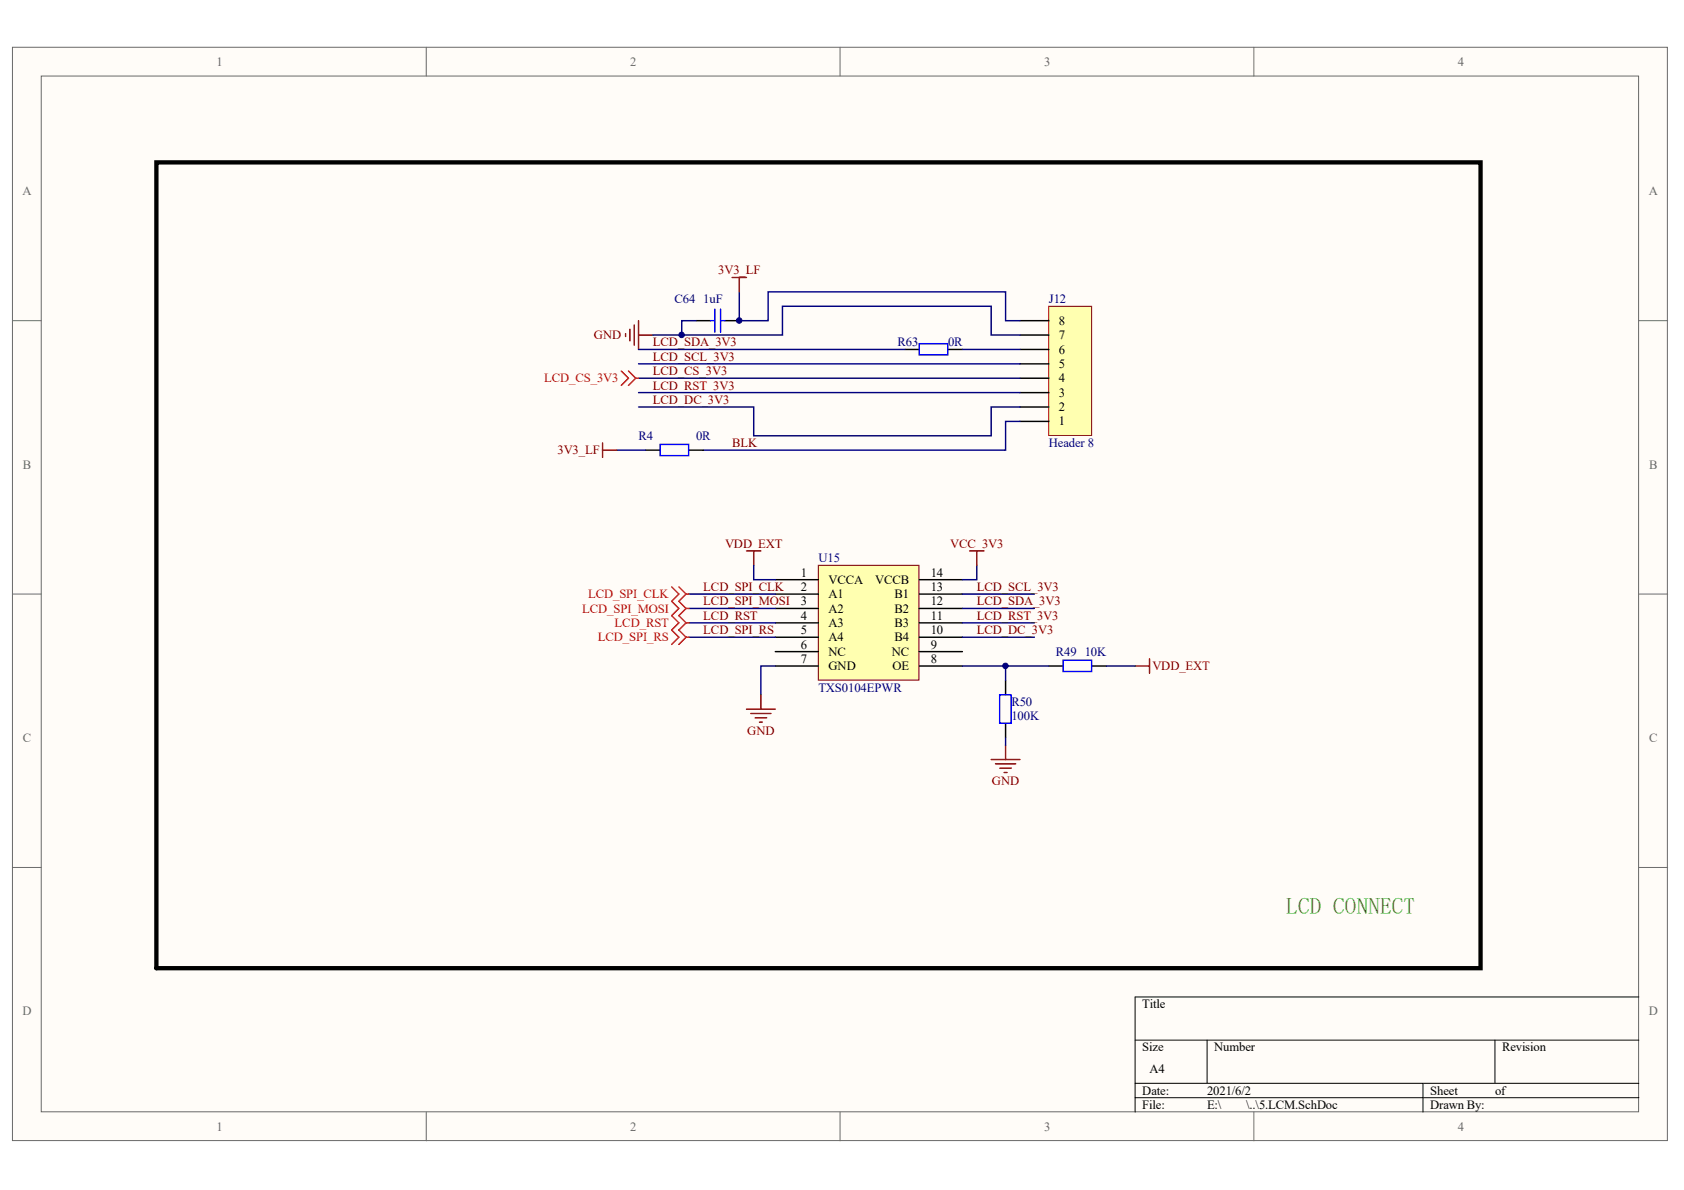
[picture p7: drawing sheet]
<svg xmlns="http://www.w3.org/2000/svg" width="297mm" height="210mm" viewBox="0 0 297 210" stroke-linecap="round" stroke-linejoin="round" font-family="sans-serif">
<g fill="#fffcf8" stroke="#696969" stroke-width=".18">
<path d="M2.2 8.3h291.9v192.9h-291.9z"/>
<path d="M7.3 13.4h281.7v182.7h-281.7z"/>
</g>
<path d="M75.2 8.3v5.1M148.2 8.3v5.1M221.2 8.3v5.1M2.2 56.6h5.1M289.1 56.6h5.1M2.2 104.8h5.1M289.1 104.8h5.1M2.2 153h5.1M289.1 153h5.1M75.2 196.2v5M148.2 196.2v5M221.2 196.2v5" fill="none" stroke="#696969" stroke-width=".18"/>
<path d="M289.1 175.9h-88.9v20.3M200.2 183.5h88.9M200.2 191.1h88.9M200.2 193.6h88.9M212.9 183.5v7.6M251 191.1v5.1M263.7 183.5v7.6" fill="none" stroke="#000" stroke-width=".18"/>
<path d="M27.6 28.6h233.6v142.2h-233.6z" fill="none" stroke="#000" stroke-width=".76"/>
<path d="M122.8 56.6h2.5M127.9 56.6h2.5" fill="none" stroke="#000" stroke-width=".25"/>
<path d="M125.3 56.6h.8M126.1 54.5v4.1M127.1 54.5v4.1M127.1 56.6h.8" fill="none" stroke="#00f" stroke-width=".25"/>
<path d="M110.3 58.8v.6M111.1 58.1v2M111.9 57.3v3.6M112.6 56.6v5M112.6 59.1h2.6" fill="none" stroke="#800000" stroke-width=".25"/>
<path d="M185 54h7.6v22.8h-7.6z" fill="#ffffb0" stroke="#800000" stroke-width=".18"/>
<path d="M179.9 59.1h5.1M179.9 56.6h5.1M113.9 79.4h2.5M121.5 79.4h2.6M159.6 61.6h2.5M167.2 61.6h2.6M179.9 74.3h5.1M179.9 71.8h5.1M179.9 69.3h5.1M179.9 66.7h5.1M179.9 64.2h5.1M179.9 61.6h5.1" fill="none" stroke="#000" stroke-width=".25"/>
<path d="M115.2 59.1h22.8v-5.1h36.8v5.1h5.1M122.8 56.6h-2.5v2.5M130.4 51.5v5.1h5.1v-5.1h41.9v5.1h2.5M108.8 79.4h5.1M112.6 71.8h20.3v5.1h41.9v-5.1h5.1M112.6 61.6h47M112.6 69.3h67.3M112.6 64.2h67.3M112.6 66.7h67.3M169.8 61.6h10.1M179.9 74.3h-2.5v5.1h-53.3" fill="none" stroke="#000080" stroke-width=".25"/>
<path d="M116.4 78.4h5.1v2h-5.1zM162.1 60.6h5.1v2h-5.1z" fill="none" stroke="#00f" stroke-width=".25"/>
<path d="M129.1 48.9h2.6M130.4 48.9v2.6M106.3 78.1v2.6M106.3 79.4h2.5" fill="none" stroke="#800000" stroke-width=".25"/>
<path d="M144.3 99.7h17.8v20.3h-17.8z" fill="#ffffb0" stroke="#800000" stroke-width=".18"/>
<g fill="none" stroke="#000" stroke-width=".25">
<path d="M136.8 102.2h7.6M136.8 104.8h7.6M136.8 107.3h7.6M136.8 109.9h7.6M136.8 112.4h7.6M136.8 114.9h7.6M136.8 117.5h7.6M162.1 102.2h7.7M162.1 104.8h7.7M162.1 107.3h7.7M162.1 109.9h7.7M162.1 112.4h7.7"/>
<path d="M162.1 114.9h7.7M162.1 117.5h7.7M185 117.5h2.5M192.6 117.5h2.5M177.4 120v2.6M177.4 127.6v2.6"/>
</g>
<g fill="none" stroke="#800000" stroke-width=".25">
<path d="M131.7 97.2h2.5M132.9 97.2v2.5M171 97.2h2.6M172.3 97.2v2.5M200.2 117.5h2.6M202.8 116.2v2.5M131.7 125.1h5.1M132.4 125.9h3.6M133.2 126.6h2M134 127.4h.5M134.2 122.6v2.5M174.8 134h5.1"/>
<path d="M175.6 134.7h3.6M176.4 135.5h2M177.1 136.3h.5M177.4 131.4v2.6"/>
</g>
<path d="M187.5 116.5h5.1v1.9h-5.1zM176.3 122.6h2v5h-2z" fill="none" stroke="#00f" stroke-width=".25"/>
<g fill="none" stroke="#000080" stroke-width=".25">
<path d="M132.9 99.7v2.5h3.9M172.3 99.7v2.5h-2.5M121.5 104.8h15.3M121.5 107.3h15.3M121.5 109.9h15.3M121.5 112.4h15.3M136.8 117.5h-2.6v5.1M169.8 117.5h15.2M169.8 104.8h12.7M169.8 107.3h12.7M169.8 109.9h12.7M169.8 112.4h12.7"/>
<path d="M177.4 117.5v2.5M195.1 117.5h5.1M177.4 130.2v1.2"/>
</g>
<g fill="none" stroke="#f00" stroke-width=".25">
<path d="M109.6 65.4l1.3 1.3-1.3 1.3M110.9 65.4l1.2 1.3M112.1 66.7l-1.2 1.3M112.1 66.7h.5M118.5 103.5l1.2 1.3-1.2 1.3 1.2 1.2-1.2 1.3 1.2 1.3-1.2 1.2 1.2 1.3-1.2 1.3M119.7 103.5l1.3 1.3M121 104.8l-1.3 1.3 1.3 1.2M121 104.8h.5M121 107.3l-1.3 1.3 1.3 1.3M121 107.3h.5M121 109.9l-1.3 1.2 1.3 1.3M121 109.9h.5"/>
<path d="M121 112.4l-1.3 1.3M121 112.4h.5"/>
</g>
<g fill="#000080" stroke="#000080" stroke-width=".18">
<circle cx="120.2" cy="59.1" r=".48"/>
<circle cx="130.4" cy="56.5" r=".48"/>
<circle cx="177.3" cy="117.5" r=".48"/>
</g>
<text font-size="4" fill="#00bf00" x="226.9" y="161.3">LCD CONNECT</text>
<g font-size="2.2" fill="#696969">
<text x="38.2" y="11.6">1</text>
<text x="111.2" y="11.6">2</text>
<text x="184.2" y="11.6">3</text>
<text x="257.1" y="11.6">4</text>
<text x="3.9" y="34.4">A</text>
<text x="290.8" y="34.4">A</text>
<text x="4" y="82.7">B</text>
<text x="290.9" y="82.7">B</text>
<text x="4" y="130.9">C</text>
<text x="290.9" y="130.9">C</text>
<text x="3.9" y="179.1">D</text>
<text x="290.8" y="179.1">D</text>
<text x="38.2" y="199.4">1</text>
<text x="111.2" y="199.4">2</text>
<text x="184.2" y="199.4">3</text>
<text x="257.1" y="199.4">4</text>
</g>
<g font-size="2.2" fill="#000080">
<text x="119" y="53.5">C64</text>
<text x="124.1" y="53.5">1uF</text>
<text x="185" y="53.5">J12</text>
<text x="158.3" y="61.1">R63</text>
<text x="167.2" y="61.1">0R</text>
<text x="112.6" y="77.6">R4</text>
<text x="122.8" y="77.6">0R</text>
<text x="185" y="78.9">Header 8</text>
<text x="144.4" y="99.2">U15</text>
<text x="186.3" y="115.7">R49</text>
<text x="191.3" y="115.7">10K</text>
<text x="144.4" y="122">TXS0104EPWR</text>
<text x="178.4" y="124.5">R50</text>
<text x="178.4" y="127.1">100K</text>
</g>
<g font-size="2.2" fill="#800000">
<text x="126.7" y="48.4">3V3_LF</text>
<text x="104.8" y="59.8">GND</text>
<text x="115.2" y="63.6">LCD_SCL_3V3</text>
<text x="115.2" y="61.1">LCD_SDA_3V3</text>
<text x="115.2" y="71.2">LCD_DC_3V3</text>
<text x="115.2" y="68.7">LCD_RST_3V3</text>
<text x="115.2" y="66.2">LCD_CS_3V3</text>
<text x="98.3" y="80.1">3V3_LF</text>
<text x="129.1" y="78.9">BLK</text>
<text x="127.9" y="96.6">VDD_EXT</text>
<text x="167.6" y="96.6">VCC_3V3</text>
<text x="124.1" y="104.2">LCD_SPI_CLK</text>
<text x="124.1" y="106.8">LCD_SPI_MOSI</text>
<text x="172.3" y="104.2">LCD_SCL_3V3</text>
<text x="172.3" y="106.8">LCD_SDA_3V3</text>
<text x="124.1" y="109.3">LCD_RST</text>
<text x="124.1" y="111.9">LCD_SPI_RS</text>
<text x="172.3" y="109.3">LCD_RST_3V3</text>
<text x="172.3" y="111.9">LCD_DC_3V3</text>
<text x="203.3" y="118.2">VDD_EXT</text>
<text x="131.8" y="129.6">GND</text>
<text x="175" y="138.5">GND</text>
</g>
<g font-size="2.2">
<text x="186.8" y="59.8">7</text>
<text x="186.8" y="57.3">8</text>
<text x="186.8" y="64.9">5</text>
<text x="186.8" y="62.4">6</text>
<text x="186.8" y="70">3</text>
<text x="186.8" y="67.4">4</text>
<text x="186.8" y="75.1">1</text>
<text x="186.8" y="72.5">2</text>
<text x="141.2" y="101.7">1</text>
<text x="164.2" y="101.7">14</text>
<text x="141.2" y="104.2">2</text>
<text x="141.2" y="106.8">3</text>
<text x="146.1" y="103">VCCA</text>
<text x="146.1" y="105.5">A1</text>
<text x="154.4" y="103">VCCB</text>
<text x="157.8" y="105.5">B1</text>
<text x="164.2" y="106.8">12</text>
<text x="164.2" y="104.2">13</text>
<text x="141.2" y="109.3">4</text>
<text x="141.2" y="111.9">5</text>
<text x="146.1" y="108">A2</text>
<text x="146.1" y="110.6">A3</text>
<text x="146.1" y="113.1">A4</text>
<text x="157.8" y="113.1">B4</text>
<text x="157.8" y="110.6">B3</text>
<text x="157.8" y="108">B2</text>
<text x="164.2" y="111.9">10</text>
<text x="164.2" y="109.3">11</text>
<text x="141.2" y="114.4">6</text>
<text x="141.2" y="116.9">7</text>
<text x="146.1" y="115.7">NC</text>
<text x="146.1" y="118.2">GND</text>
<text x="157.3" y="115.7">NC</text>
<text x="157.4" y="118.2">OE</text>
<text x="164.2" y="116.9">8</text>
<text x="164.2" y="114.4">9</text>
<text x="201.5" y="177.8">Title</text>
<text x="201.5" y="185.5">Size</text>
<text x="214.2" y="185.5">Number</text>
<text x="265" y="185.5">Revision</text>
<text x="202.8" y="189.3">A4</text>
<text x="201.5" y="193.1">Date:</text>
<text x="201.5" y="195.6">File:</text>
<text x="212.9" y="193.1">2021/6/2</text>
<text x="212.9" y="195.6">E:\</text>
<text x="219.8" y="195.6">\..\5.LCM.SchDoc</text>
<text x="252.3" y="193.1">Sheet</text>
<text x="252.3" y="195.6">Drawn By:</text>
<text x="263.7" y="193.1">of</text>
</g>
<g font-size="2.2" fill="#f00">
<text x="96" y="67.4">LCD_CS_3V3</text>
<text x="103.7" y="105.5">LCD_SPI_CLK</text>
<text x="102.7" y="108">LCD_SPI_MOSI</text>
<text x="105.4" y="113.1">LCD_SPI_RS</text>
<text x="108.4" y="110.6">LCD_RST</text>
</g>
</svg>
